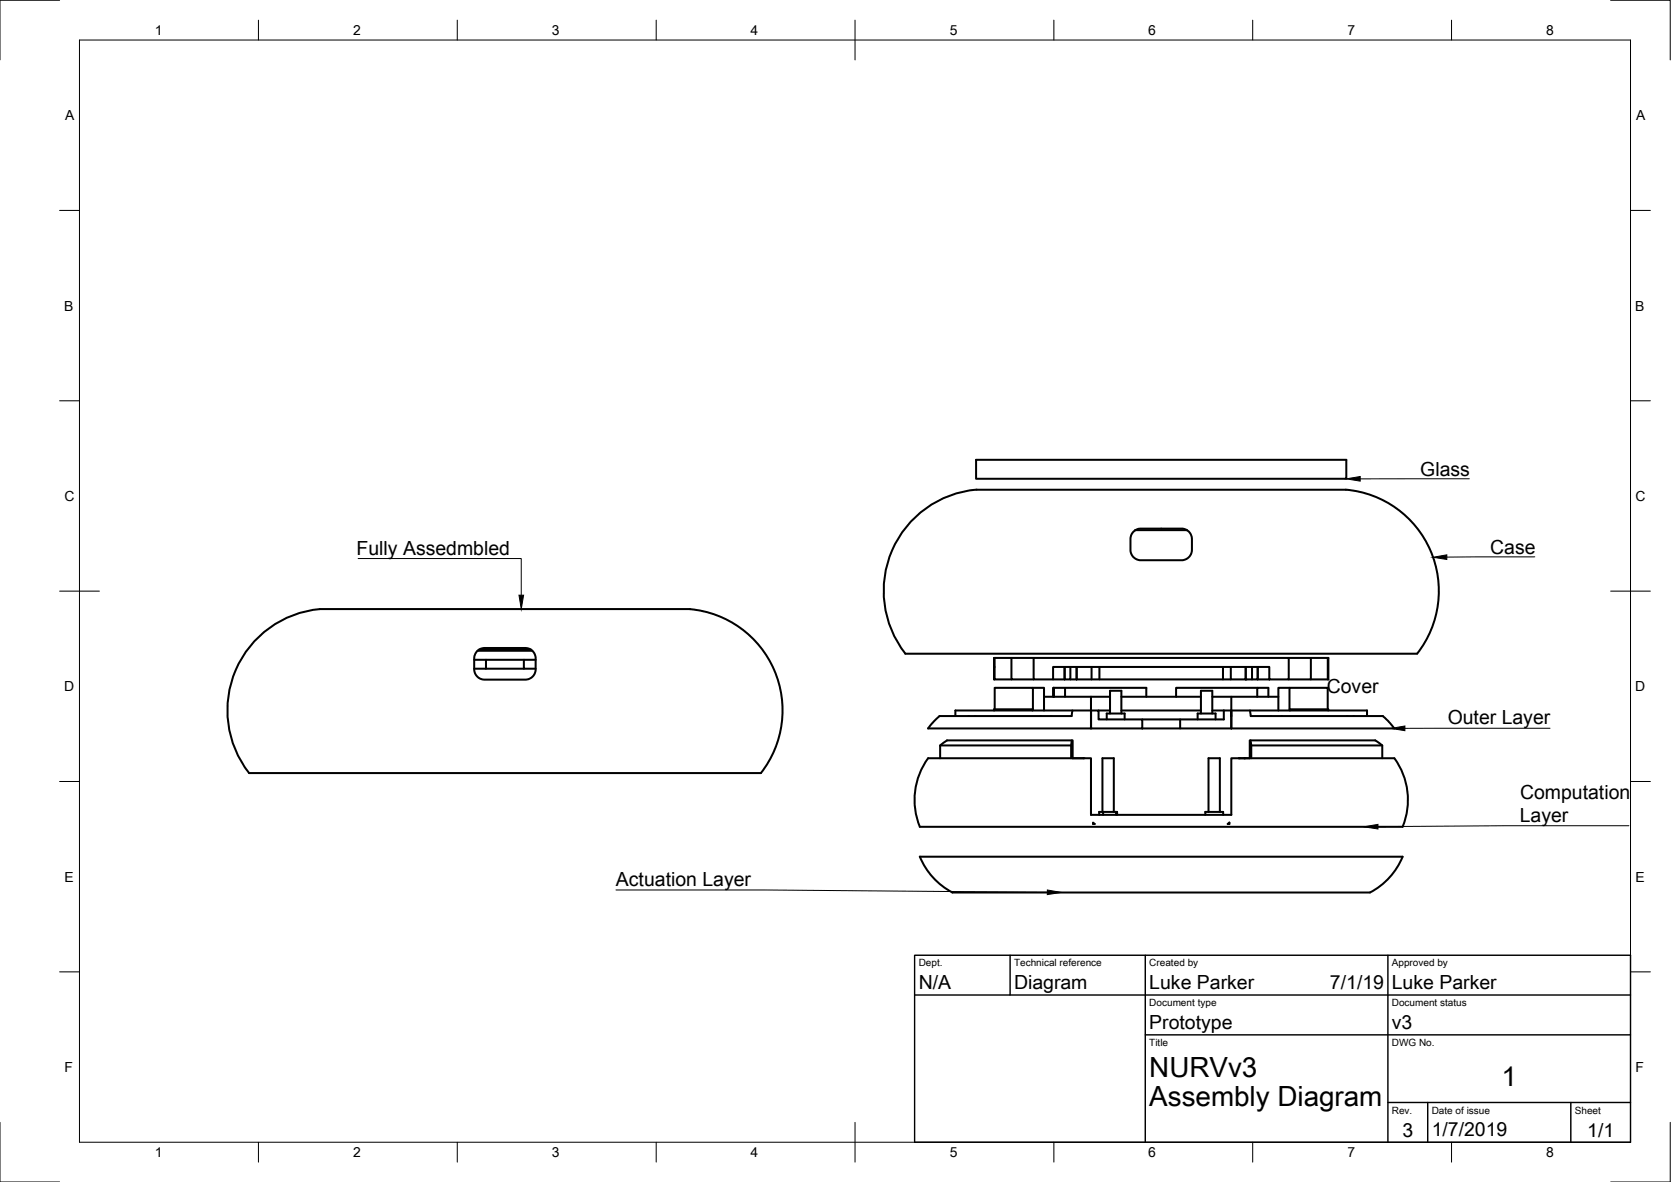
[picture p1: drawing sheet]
<svg xmlns="http://www.w3.org/2000/svg" width="420mm" height="297mm" viewBox="0 0 420 297" stroke-linecap="round" stroke-linejoin="round" font-family="sans-serif">
<!-- layer: Visible -->
<g fill="none" stroke="#000" stroke-width=".51">
<path d="M245.4 115.6h93.1v4.7h-93.1zM245.5 123.1h85a55.5 55.5 0 0 1 11.2 .5 25.5 25.5 0 0 1 14.6 40.6M245.5 123a25.6 25.6 0 0 0-17.9 41.3h128.7M284.9 133.7l.7-.6 1-.3h10.5a2.83 2.83 0 0 1 2.6 3.7 4.1 4.1 0 0 1-.7 3.4 2.65 2.65 0 0 1-1.9 .9h-10.2a2.81 2.81 0 0 1-2.7-3.7l.1-2zM285.5 133.2h13M119.2 165.8h12.5M119.2 168h12.5M119.8 163.8a2.78 2.78 0 0 1 2.1-1l10.8 .1 1 .5 .6 .7 .4 1v.7a6.8 6.8 0 0 1-.3 3.6 2.61 2.61 0 0 1-2.3 1.4h-10.2a2.86 2.86 0 0 1-2.7-3.6 4.2 4.2 0 0 1 .6-3.3zM120.1 163.5h13.7M120.5 163.2h13M122.2 165.8v2.2M134.7 165.8h-3v2.2h3"/>
<path d="M249.9 167.6h.2M250.1 165.3v5.4h4.2M250.1 178.3v-5.4h9.6v5.4h-9.7v.2M254.3 165.3v5.4h5.6M259.6 178.3v.2M259.7 172.9h2.8v5.6M259.9 165.3h64.1v5.4h-4.8v-3.1h-54.4v3.1h-4.9zM259.9 165.3h-10v5.4h.2M262.5 175.1h11.8v3.4M264.8 170.7h2.9M264.9 172.9l-.1 2.2M265 172.9l-.1 2.2"/>
<path d="M265 172.9h23.2v2.2M265 172.9v2.2M267.7 167.6v3.1M267.7 167.6v3.1h1.4v-3.1M267.8 172.9v2.2M269.1 170.7h1.6M269.6 178.5l-.1 1.4h-33.1a10 10 0 0 0-3 3.2h40.9v-4.6M270.7 167.6v3.1M270.7 170.7h36.8M274.3 178.5h-34.1v1.4M274.3 175.1h4.8M274.3 178.5h.1"/>
<path d="M274.3 178.5h1.9v2.3h11v2.3h-12.9zM274.5 167.6v3.1M276.2 178.5h2.9M276.4 167.6v3.1M279.1 179.3v-5.7h2.9v5.7M282 175.1h20M282 178.5h20M302 179.3v-5.7h2.8v5.7M304.8 175.1h16.6M304.8 178.5h2.9M307.5 167.6v3.1h2M307.7 178.5v2.3h-20.5"/>
<path d="M307.7 178.5h1.9M309.5 167.6v3.1h3.7v-3.1v3.1h1.6M309.6 178.5h34.1v1.4M309.6 178.5v4.6zM309.6 175.1v3.4M314.3 178.5l.2 1.4h33a10.3 10.3 0 0 1 3.1 3.2h-41M314.8 167.6v3.1h1.4v-3.1v3.1h3M316.1 175.1v-2.2h2.8v2.2M316.1 172.9h-20.4v2.2M324 165.3h5.6M324.2 172.9h-2.8v5.6M324.3 178.3v.2"/>
<path d="M329.6 165.3v5.4h-5.6M329.6 165.3h4.3M329.6 170.7h4.3M333.8 178.3v-5.4h-9.6v5.4h9.8v.2M333.9 165.3h.1v5.4h-.1zM62.6 194.3h128.7M62.6 194.3a25.5 25.5 0 0 1 17.8-41.2h87.2a31 31 0 0 1 12.2 1.4 25.5 25.5 0 0 1 11.5 39.8M236.4 187.3h32.9M269.3 190.5l.2-4.4h.2v4.4h2.7M269.5 186.1h-29.9a2.56 2.56 0 0 0-2.8 .9l-.4 .3v3.2M278.3 180.8v-1.5h4.5v1.5M287.2 183.1h22.4"/>
<path d="M296.7 180.8v2.3M301.1 180.8v-1.5h4.5v1.5M311.5 190.5h2.7v-4.4h.2l.2 1.2v3.2M314.4 186.1h29.9a2.59 2.59 0 0 1 2.8 .9l.5 .3v3.2M314.6 187.3h33M274.8 206.7l.5 .4h-.5zM276.4 204.8v-.8h4.5v.8M277.2 204v-13.5h2.9v13.5M277.4 204v.8M280.6 204v.8M303.1 204.8v-.8h4.5v.8M303.9 204v-13.5h2.8v13.5"/>
<path d="M308.7 207.1l.4-.4v.4zM352.7 215.3h-121.4a18 18 0 0 0 8.2 9M352.7 215.3a17.1 17.1 0 0 1-8.4 9h-104.8M352.7 207.8a17.6 17.6 0 0 0-2.2-17.3h-40.9v14.3h-35.3v-14.3h-40.8a17.2 17.2 0 0 0-2.2 17.3h121.4"/>
</g>
<g fill="#000">
<circle cx="313.2" cy="170.7" r=".25"/>
<circle cx="272.4" cy="190.5" r=".25"/>
<circle cx="311.5" cy="190.5" r=".25"/>
<circle cx="312.9" cy="190.5" r=".25"/>
</g>
<!-- layer: Border -->
<g fill="none" stroke="#000" stroke-width=".25">
<path d="M15 .1h-15v15M20 10.1h390v276.9h-390zM65 5.1v5M115 5.1v5M165 5.1v5M215 5.1v10M265 5.1v5M315 5.1v5M365 5.1v5M405 .1h15v15M15 52.9h5M410 52.9h5"/>
<path d="M15 100.7h5M410 100.7h5M15 148.6h10M405 148.6h10M15 196.4h5M410 196.4h5M15 244.2h5M410 244.2h5M0 282.1v14.9h15M65 287v5M115 287v5M165 287v5"/>
<path d="M215 282.1v9.9M265 287v5M315 287v5M365 287v5M420 282.1v14.9h-15"/>
</g>
<!-- layer: TitleBlock -->
<path d="M230 240.1h180v46.9h-180zM230 250h180M254 240.1v9.9M288 240.1v46.9M349 240.1v46.9M288 260.1h122M349 277.1h61M359 277.1v9.9M395 277.1v9.9" fill="none" stroke="#000" stroke-width=".36"/>
<!-- layer: Annotations -->
<path d="M338.5 120.3l3.5-.6v1.2zM130.5 149.6h1.2l-.6 3.5zM360.3 140l3.5-.6v1.2zM349.8 183.1l3.5-.7v1.2zM343 207.8l3.5-.6v1.1zM263.4 223.7l3.4 .6-3.5 .5z" fill="#000" stroke="#000" stroke-width=".25"/>
<path d="M369.4 120.3h-27.4M385.9 139.9l-22.1 .1M90 140.4h41.1v9.2M389.7 183h-36.4M409.6 207.5l-63.1 .2M154.9 223.7h37.4l71 .5" fill="none" stroke="#000" stroke-width=".25"/>
<g font-size="7">
<text x="289" y="270.6">NURVv3</text>
<text x="377.5" y="272.9">1</text>
<text x="289" y="278.1">Assembly Diagram</text>
</g>
<g font-size="4.9">
<text x="357.1" y="119.6">Glass</text>
<text x="89.7" y="139.3">Fully Assedmbled</text>
<text x="374.7" y="139.2">Case</text>
<text x="333.6" y="174.3">Cover</text>
<text x="364" y="182">Outer Layer</text>
<text x="382.2" y="200.7">Computation</text>
<text x="382.1" y="206.5">Layer</text>
<text x="154.9" y="222.7">Actuation Layer</text>
<text x="231" y="248.5">N/A</text>
<text x="255" y="248.5">Diagram</text>
<text x="289" y="248.5">Luke Parker</text>
<text x="334.4" y="248.5">7/1/19</text>
<text x="350" y="248.5">Luke Parker</text>
<text x="289" y="258.6">Prototype</text>
<text x="350" y="258.6">v3</text>
<text x="352.6" y="285.7">3</text>
<text x="360" y="285.5">1/7/2019</text>
<text x="399.1" y="285.7">1/1</text>
</g>
<g font-size="3.5">
<text x="39" y="8.8">1</text>
<text x="88.8" y="8.8">2</text>
<text x="138.8" y="8.8">3</text>
<text x="188.7" y="8.8">4</text>
<text x="238.8" y="8.8">5</text>
<text x="288.7" y="8.8">6</text>
<text x="338.8" y="8.8">7</text>
<text x="388.8" y="8.8">8</text>
<text x="16.4" y="30.2">A</text>
<text x="411.4" y="30.2">A</text>
<text x="16.2" y="78">B</text>
<text x="411.2" y="78">B</text>
<text x="16.2" y="125.9">C</text>
<text x="411.2" y="125.9">C</text>
<text x="16.2" y="173.7">D</text>
<text x="411.2" y="173.7">D</text>
<text x="16.2" y="221.6">E</text>
<text x="411.2" y="221.6">E</text>
<text x="16.2" y="269.4">F</text>
<text x="411.2" y="269.4">F</text>
<text x="39" y="290.8">1</text>
<text x="88.8" y="290.8">2</text>
<text x="138.8" y="290.8">3</text>
<text x="188.7" y="290.8">4</text>
<text x="238.8" y="290.8">5</text>
<text x="288.7" y="290.8">6</text>
<text x="338.8" y="290.8">7</text>
<text x="388.8" y="290.8">8</text>
</g>
<g font-size="2.5">
<text x="231" y="242.9">Dept.</text>
<text x="255" y="242.9">Technical reference</text>
<text x="289" y="242.9">Created by</text>
<text x="350" y="242.9">Approved by</text>
<text x="289" y="252.8">Document type</text>
<text x="350" y="252.8">Document status</text>
<text x="289" y="262.9">Title</text>
<text x="350" y="262.9">DWG No.</text>
<text x="350" y="279.9">Rev.</text>
<text x="360" y="279.9">Date of issue</text>
<text x="396" y="279.9">Sheet</text>
</g>
</svg>
